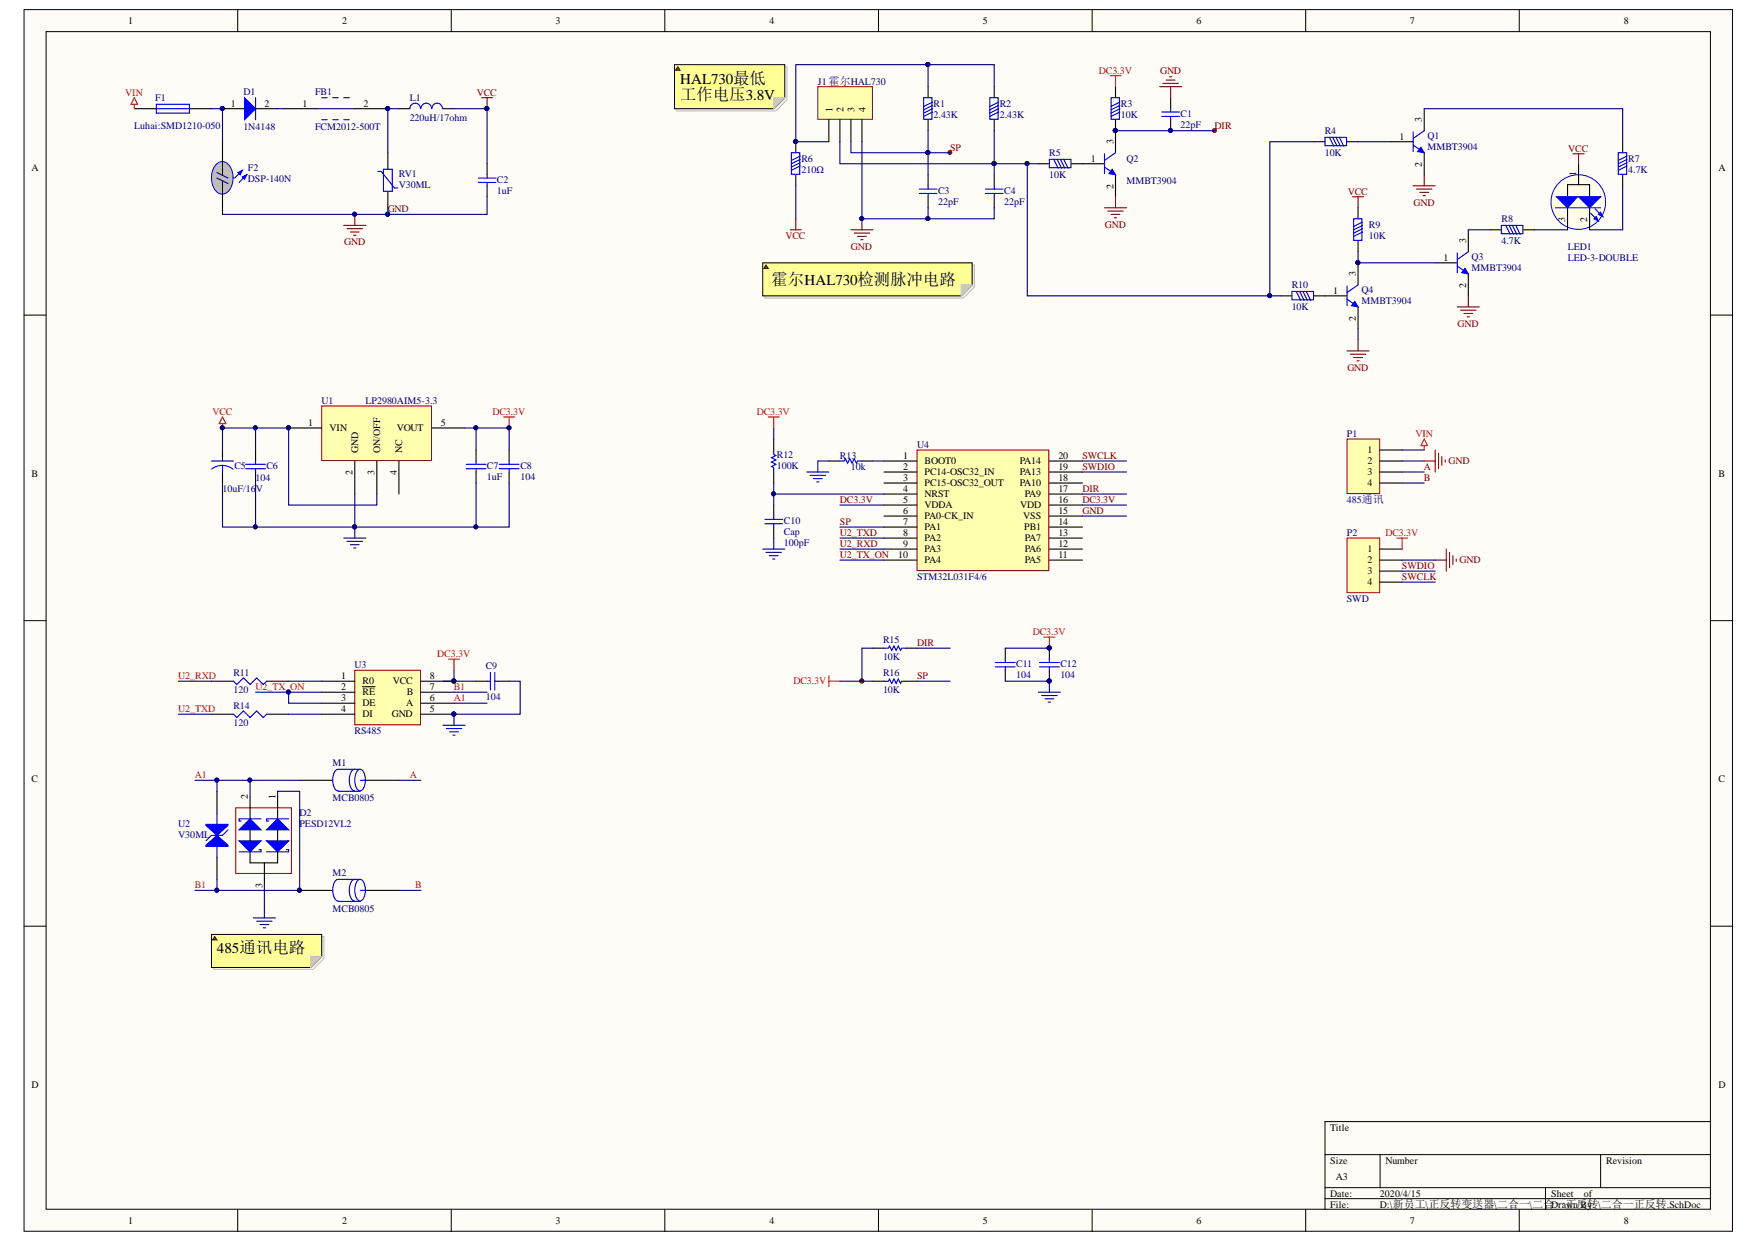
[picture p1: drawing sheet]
# Altium project 二合一正反转.PrjPcb
1 sheet, 49 parts. Net scope: global (net labels, ports and power ports of the same name join across sheets).
Board file: 二合一.pcbdoc

## Sheet 二合一正反转.SchDoc
size A3

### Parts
C1  value 22pF  [0603C]  (hidden comment: Cap Chip 0603)
C2  1uF  [0805C]
C3  value 22pF  [0603C]  (hidden comment: Cap Chip 0603)
C4  value 22pF  [0603C]  (hidden comment: Cap Chip 0603)
C5  10uF/16V  [A3216]
C6  104  [0603C]
C7  1uF  [0603C]
C8  104  [0603C]
C9  104  [0603C]
C10  Cap  value 100pF  [0603C]
C11  104  [0603C]
C12  104  [0603C]
D1  1N4148  [1N4148]
D2  PESD12VL2  [SOT23]
F1  Luhai:SMD1210-050  [1210R]
F2  DSP-140N  [DSP]
FB1  FCM2012-500T  [FB]
J1  霍尔HAL730  [HDR1X4]
L1  220uH/17ohm  [220uH/17ohm]
LED1  LED-3-DOUBLE  [LED-R3-H5-DOUBLE]
M1  MCB0805  [0805F]
M2  MCB0805  [0805F]
P1  485通讯  [HDR1X4]
P2  SWD  [MHDR1X4]
Q1  MMBT3904  [MMBT3904]
Q2  MMBT3904  [MMBT3904]
Q3  MMBT3904  [MMBT3904]
Q4  MMBT3904  [MMBT3904]
R1  value 2.43K  [0603C]  (hidden comment: Resistor Chip 0603)
R2  value 2.43K  [0603C]  (hidden comment: Resistor Chip 0603)
R3  value 10K  [0603C]  (hidden comment: Resistor Chip 0603)
R4  value 10K  [0603C]  (hidden comment: Resistor Chip 0603)
R5  value 10K  [0603C]  (hidden comment: Resistor Chip 0603)
R6  value 210Ω  [0603C]  (hidden comment: Resistor Chip 0603)
R7  value 4.7K  [0603C]  (hidden comment: Resistor Chip 0603)
R8  value 4.7K  [0603C]  (hidden comment: Resistor Chip 0603)
R9  value 10K  [0603C]  (hidden comment: Resistor Chip 0603)
R10  value 10K  [0603C]  (hidden comment: Resistor Chip 0603)
R11  120  [0603R]
R12  100K  [0603R]
R13  10k  [0603R]
R14  120  [0603R]
R15  10K  [0603R]
R16  10K  [0603R]
RV1  V30ML  [RV]
U1  LP2980AIM5-3.3  [SOT-23-5]
U2  V30ML  [0805C-E]
U3  RS485  [SOP8]
U4  STM32L031F4/6  [TSSOP20]

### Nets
DC3.3V: C7.1 C8.1 C9.1 C11.1 C12.1 P2.1 R3.2 R12.1 R15.2 R16.1 U1.5(VOUT) U3.8(VCC) U4.5(VDDA) U4.16(VDD)
GND: C1.2 C2.1 C3.1 C4.1 C5.2 C6.2 C7.2 C8.2 C9.2 C10.1 C11.2 C12.2 D2.3 F2.2 J1.4 P1.2 P2.2 Q1.2(E) Q2.2(E) Q3.2(E) Q4.2(E) R13.2 RV1.1 U1.2(GND) U3.5(GND) U4.15(VSS)
VCC: C2.2 C5.1 C6.1 L1.2 LED1.1(K) R6.2 R9.1 U1.1(VIN) U1.3(ON/OFF)
VIN: F1.1 P1.1
A: M1.2 P1.3
A1: D2.2 M1.1 U2.2 U3.6(A)
B: M2.2 P1.4
B1: D2.1 M2.1 U2.1 U3.7(B)
DIR: C1.1 Q2.3(C) R3.1 R15.1 U4.17(PA9)
SP: C3.2 J1.3 R1.1 R16.2 U4.7(PA1)
SWCLK: P2.4 U4.20(PA14)
SWDIO: P2.3 U4.19(PA13)
U2_RXD: R11.2 U4.9(PA3)
U2_TX_ON: U3.2(~{RE}) U3.3(DE) U4.10(PA4)
U2_TXD: R14.2 U4.8(PA2)
NetC4_2: C4.2 J1.2 R2.1 R4.2 R5.2 R10.2
NetC10_2: C10.2 R12.2 U4.4(NRST)
NetD1_1: D1.1(A) F1.2 F2.1
NetD1_2: D1.2(K) FB1.1
NetFB1_2: FB1.2 L1.1 RV1.2
NetJ1_1: J1.1 R1.2 R2.2 R6.1
NetLED1_2: LED1.2(A) R7.2
NetLED1_3: LED1.3(A) R8.1
NetQ1_1: Q1.1(B) R4.1
NetQ1_3: Q1.3(C) R7.1
NetQ2_1: Q2.1(B) R5.1
NetQ3_1: Q3.1(B) Q4.3(C) R9.2
NetQ3_3: Q3.3(C) R8.2
NetQ4_1: Q4.1(B) R10.1
NetR11_1: R11.1 U3.1(R0)
NetR13_1: R13.1 U4.1(BOOT0)
NetR14_1: R14.1 U3.4(DI)

Not connected (* = marked no-connect by the designer): U1 4(NC); U4 2(PC14-OSC32_IN) 3(PC15-OSC32_OUT) 6(PA0-CK_IN) 11(PA5) 12(PA6) 13(PA7) 14(PB1) 18(PA10)

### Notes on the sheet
- HAL730最低工作电压3.8V
- 霍尔HAL730检测脉冲电路
- 485通讯电路
